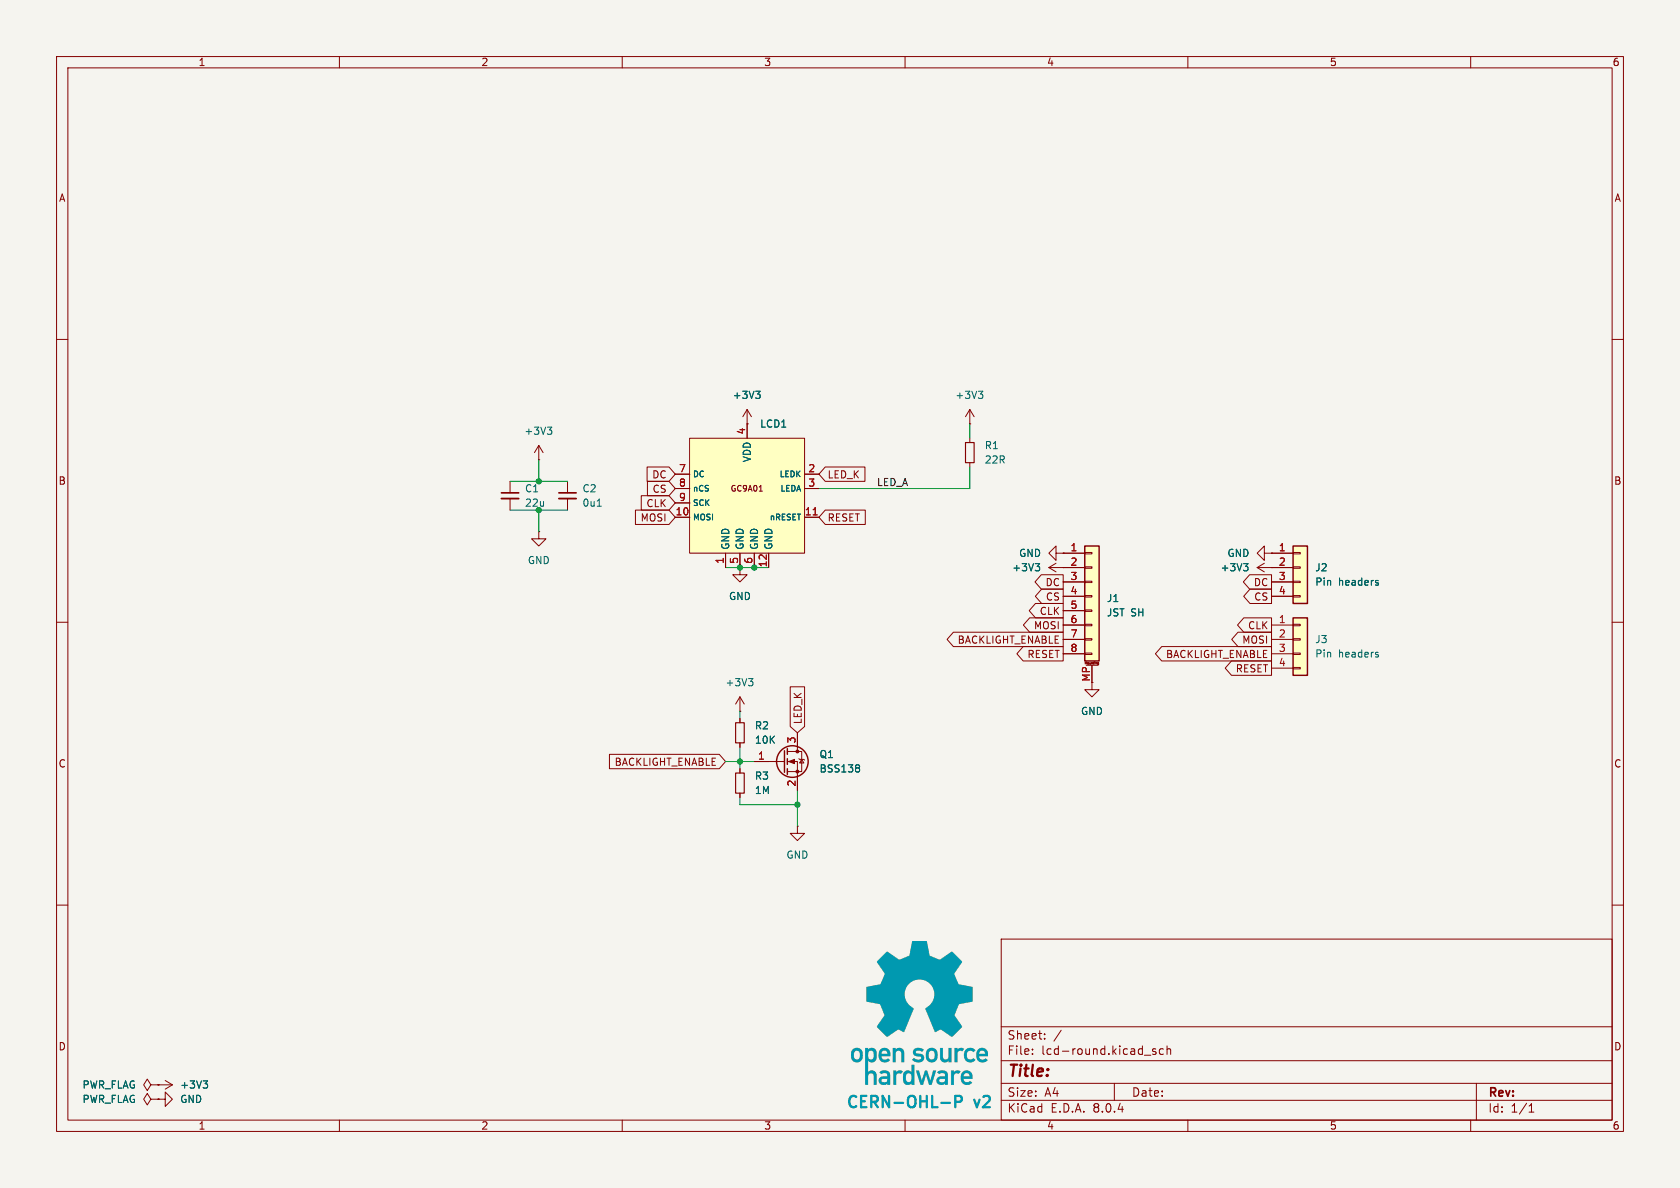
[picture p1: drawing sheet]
(kicad_sch
 (version 20231120)
 (generator "eeschema")
 (generator_version "8.0")
 (paper "A4")
 (lib_symbols
  (symbol "Connector_Generic:Conn_01x04"
   (pin_names
    (offset 1.016) hide) (exclude_from_sim no) (in_bom yes) (on_board yes)
   (property "Reference" "J" (at 0 5.08 0) (effects (font (size 1.27 1.27))))
   (property "Value" "Conn_01x04" (at 0 -7.62 0) (effects (font (size 1.27 1.27))))
   (property "Footprint" "" (at 0 0 0) (effects (font (size 1.27 1.27)) (hide yes)))
   (property "Datasheet" "~" (at 0 0 0) (effects (font (size 1.27 1.27)) (hide yes)))
   (property "Description" "Generic connector, single row, 01x04, script generated (kicad-library-utils/schlib/autogen/connector/)" (at 0 0 0) (effects (font (size 1.27 1.27)) (hide yes)))
   (symbol "Conn_01x04_1_1"
    (rectangle (start -1.27 -4.953) (end 0 -5.207) (stroke (width 0.1524) (type default)) (fill (type none)))
    (rectangle (start -1.27 -2.413) (end 0 -2.667) (stroke (width 0.1524) (type default)) (fill (type none)))
    (rectangle (start -1.27 0.127) (end 0 -0.127) (stroke (width 0.1524) (type default)) (fill (type none)))
    (rectangle (start -1.27 2.667) (end 0 2.413) (stroke (width 0.1524) (type default)) (fill (type none)))
    (rectangle (start -1.27 3.81) (end 1.27 -6.35) (stroke (width 0.254) (type default)) (fill (type background)))
    (pin passive line (at -5.08 2.54 0) (length 3.81) (name "Pin_1" (effects (font (size 1.27 1.27)))) (number "1" (effects (font (size 1.27 1.27)))))
    (pin passive line (at -5.08 0 0) (length 3.81) (name "Pin_2" (effects (font (size 1.27 1.27)))) (number "2" (effects (font (size 1.27 1.27)))))
    (pin passive line (at -5.08 -2.54 0) (length 3.81) (name "Pin_3" (effects (font (size 1.27 1.27)))) (number "3" (effects (font (size 1.27 1.27)))))
    (pin passive line (at -5.08 -5.08 0) (length 3.81) (name "Pin_4" (effects (font (size 1.27 1.27)))) (number "4" (effects (font (size 1.27 1.27)))))))
  (symbol "Connector_Generic_MountingPin:Conn_01x08_MountingPin"
   (pin_names
    (offset 1.016) hide) (exclude_from_sim no) (in_bom yes) (on_board yes)
   (property "Reference" "J" (at 0 10.16 0) (effects (font (size 1.27 1.27))))
   (property "Value" "Conn_01x08_MountingPin" (at 1.27 -12.7 0) (effects (font (size 1.27 1.27)) (justify left)))
   (property "Footprint" "" (at 0 0 0) (effects (font (size 1.27 1.27)) (hide yes)))
   (property "Datasheet" "~" (at 0 0 0) (effects (font (size 1.27 1.27)) (hide yes)))
   (property "Description" "Generic connectable mounting pin connector, single row, 01x08, script generated (kicad-library-utils/schlib/autogen/connector/)" (at 0 0 0) (effects (font (size 1.27 1.27)) (hide yes)))
   (symbol "Conn_01x08_MountingPin_1_1"
    (rectangle (start -1.27 -10.033) (end 0 -10.287) (stroke (width 0.1524) (type default)) (fill (type none)))
    (rectangle (start -1.27 -7.493) (end 0 -7.747) (stroke (width 0.1524) (type default)) (fill (type none)))
    (rectangle (start -1.27 -4.953) (end 0 -5.207) (stroke (width 0.1524) (type default)) (fill (type none)))
    (rectangle (start -1.27 -2.413) (end 0 -2.667) (stroke (width 0.1524) (type default)) (fill (type none)))
    (rectangle (start -1.27 0.127) (end 0 -0.127) (stroke (width 0.1524) (type default)) (fill (type none)))
    (rectangle (start -1.27 2.667) (end 0 2.413) (stroke (width 0.1524) (type default)) (fill (type none)))
    (rectangle (start -1.27 5.207) (end 0 4.953) (stroke (width 0.1524) (type default)) (fill (type none)))
    (rectangle (start -1.27 7.747) (end 0 7.493) (stroke (width 0.1524) (type default)) (fill (type none)))
    (rectangle (start -1.27 8.89) (end 1.27 -11.43) (stroke (width 0.254) (type default)) (fill (type background)))
    (polyline (pts (xy -1.016 -12.192) (xy 1.016 -12.192)) (stroke (width 0.1524) (type default)) (fill (type none)))
    (text "Mounting" (at 0 -11.811 0) (effects (font (size 0.381 0.381))))
    (pin passive line (at -5.08 7.62 0) (length 3.81) (name "Pin_1" (effects (font (size 1.27 1.27)))) (number "1" (effects (font (size 1.27 1.27)))))
    (pin passive line (at -5.08 5.08 0) (length 3.81) (name "Pin_2" (effects (font (size 1.27 1.27)))) (number "2" (effects (font (size 1.27 1.27)))))
    (pin passive line (at -5.08 2.54 0) (length 3.81) (name "Pin_3" (effects (font (size 1.27 1.27)))) (number "3" (effects (font (size 1.27 1.27)))))
    (pin passive line (at -5.08 0 0) (length 3.81) (name "Pin_4" (effects (font (size 1.27 1.27)))) (number "4" (effects (font (size 1.27 1.27)))))
    (pin passive line (at -5.08 -2.54 0) (length 3.81) (name "Pin_5" (effects (font (size 1.27 1.27)))) (number "5" (effects (font (size 1.27 1.27)))))
    (pin passive line (at -5.08 -5.08 0) (length 3.81) (name "Pin_6" (effects (font (size 1.27 1.27)))) (number "6" (effects (font (size 1.27 1.27)))))
    (pin passive line (at -5.08 -7.62 0) (length 3.81) (name "Pin_7" (effects (font (size 1.27 1.27)))) (number "7" (effects (font (size 1.27 1.27)))))
    (pin passive line (at -5.08 -10.16 0) (length 3.81) (name "Pin_8" (effects (font (size 1.27 1.27)))) (number "8" (effects (font (size 1.27 1.27)))))
    (pin passive line (at 0 -15.24 90) (length 3.048) (name "MountPin" (effects (font (size 1.27 1.27)))) (number "MP" (effects (font (size 1.27 1.27)))))))
  (symbol "Device:C_Small"
   (pin_numbers hide)
   (pin_names
    (offset 0.254) hide) (exclude_from_sim no) (in_bom yes) (on_board yes)
   (property "Reference" "C" (at 0.254 1.778 0) (effects (font (size 1.27 1.27)) (justify left)))
   (property "Value" "C_Small" (at 0.254 -2.032 0) (effects (font (size 1.27 1.27)) (justify left)))
   (property "Footprint" "" (at 0 0 0) (effects (font (size 1.27 1.27)) (hide yes)))
   (property "Datasheet" "~" (at 0 0 0) (effects (font (size 1.27 1.27)) (hide yes)))
   (property "Description" "Unpolarized capacitor, small symbol" (at 0 0 0) (effects (font (size 1.27 1.27)) (hide yes)))
   (symbol "C_Small_0_1"
    (polyline (pts (xy -1.524 -0.508) (xy 1.524 -0.508)) (stroke (width 0.3302) (type default)) (fill (type none)))
    (polyline (pts (xy -1.524 0.508) (xy 1.524 0.508)) (stroke (width 0.3048) (type default)) (fill (type none))))
   (symbol "C_Small_1_1"
    (pin passive line (at 0 2.54 270) (length 2.032) (name "~" (effects (font (size 1.27 1.27)))) (number "1" (effects (font (size 1.27 1.27)))))
    (pin passive line (at 0 -2.54 90) (length 2.032) (name "~" (effects (font (size 1.27 1.27)))) (number "2" (effects (font (size 1.27 1.27)))))))
  (symbol "Device:R_Small"
   (pin_numbers hide)
   (pin_names
    (offset 0.254) hide) (exclude_from_sim no) (in_bom yes) (on_board yes)
   (property "Reference" "R" (at 0.762 0.508 0) (effects (font (size 1.27 1.27)) (justify left)))
   (property "Value" "R_Small" (at 0.762 -1.016 0) (effects (font (size 1.27 1.27)) (justify left)))
   (property "Footprint" "" (at 0 0 0) (effects (font (size 1.27 1.27)) (hide yes)))
   (property "Datasheet" "~" (at 0 0 0) (effects (font (size 1.27 1.27)) (hide yes)))
   (property "Description" "Resistor, small symbol" (at 0 0 0) (effects (font (size 1.27 1.27)) (hide yes)))
   (symbol "R_Small_0_1"
    (rectangle (start -0.762 1.778) (end 0.762 -1.778) (stroke (width 0.2032) (type default)) (fill (type none))))
   (symbol "R_Small_1_1"
    (pin passive line (at 0 2.54 270) (length 0.762) (name "~" (effects (font (size 1.27 1.27)))) (number "1" (effects (font (size 1.27 1.27)))))
    (pin passive line (at 0 -2.54 90) (length 0.762) (name "~" (effects (font (size 1.27 1.27)))) (number "2" (effects (font (size 1.27 1.27)))))))
  (symbol "Transistor_FET:BSS138"
   (pin_names hide) (exclude_from_sim no) (in_bom yes) (on_board yes)
   (property "Reference" "Q" (at 5.08 1.905 0) (effects (font (size 1.27 1.27)) (justify left)))
   (property "Value" "BSS138" (at 5.08 0 0) (effects (font (size 1.27 1.27)) (justify left)))
   (property "Footprint" "Package_TO_SOT_SMD:SOT-23" (at 5.08 -1.905 0) (effects (font (size 1.27 1.27)
    (italic yes)) (justify left) (hide yes)))
   (property "Datasheet" "https://www.onsemi.com/pub/Collateral/BSS138-D.PDF" (at 5.08 -3.81 0) (effects (font (size 1.27 1.27)) (justify left) (hide yes)))
   (property "Description" "50V Vds, 0.22A Id, N-Channel MOSFET, SOT-23" (at 0 0 0) (effects (font (size 1.27 1.27)) (hide yes)))
   (symbol "BSS138_0_1"
    (polyline (pts (xy 0.254 0) (xy -2.54 0)) (stroke (width 0) (type default)) (fill (type none)))
    (polyline (pts (xy 0.254 1.905) (xy 0.254 -1.905)) (stroke (width 0.254) (type default)) (fill (type none)))
    (polyline (pts (xy 0.762 -1.27) (xy 0.762 -2.286)) (stroke (width 0.254) (type default)) (fill (type none)))
    (polyline (pts (xy 0.762 0.508) (xy 0.762 -0.508)) (stroke (width 0.254) (type default)) (fill (type none)))
    (polyline (pts (xy 0.762 2.286) (xy 0.762 1.27)) (stroke (width 0.254) (type default)) (fill (type none)))
    (polyline (pts (xy 2.54 2.54) (xy 2.54 1.778)) (stroke (width 0) (type default)) (fill (type none)))
    (polyline (pts (xy 2.54 -2.54) (xy 2.54 0) (xy 0.762 0)) (stroke (width 0) (type default)) (fill (type none)))
    (polyline (pts (xy 0.762 -1.778) (xy 3.302 -1.778) (xy 3.302 1.778) (xy 0.762 1.778)) (stroke (width 0) (type default)) (fill (type none)))
    (polyline (pts (xy 1.016 0) (xy 2.032 0.381) (xy 2.032 -0.381) (xy 1.016 0)) (stroke (width 0) (type default)) (fill (type outline)))
    (polyline (pts (xy 2.794 0.508) (xy 2.921 0.381) (xy 3.683 0.381) (xy 3.81 0.254)) (stroke (width 0) (type default)) (fill (type none)))
    (polyline (pts (xy 3.302 0.381) (xy 2.921 -0.254) (xy 3.683 -0.254) (xy 3.302 0.381)) (stroke (width 0) (type default)) (fill (type none)))
    (circle (center 1.651 0) (radius 2.794) (stroke (width 0.254) (type default)) (fill (type none)))
    (circle (center 2.54 -1.778) (radius 0.254) (stroke (width 0) (type default)) (fill (type outline)))
    (circle (center 2.54 1.778) (radius 0.254) (stroke (width 0) (type default)) (fill (type outline))))
   (symbol "BSS138_1_1"
    (pin input line (at -5.08 0 0) (length 2.54) (name "G" (effects (font (size 1.27 1.27)))) (number "1" (effects (font (size 1.27 1.27)))))
    (pin passive line (at 2.54 -5.08 90) (length 2.54) (name "S" (effects (font (size 1.27 1.27)))) (number "2" (effects (font (size 1.27 1.27)))))
    (pin passive line (at 2.54 5.08 270) (length 2.54) (name "D" (effects (font (size 1.27 1.27)))) (number "3" (effects (font (size 1.27 1.27)))))))
  (symbol "aliexpress:LCD-round-1.28in-GC9A01" (exclude_from_sim no) (in_bom yes) (on_board yes)
   (property "Reference" "LCD" (at 0 3.81 0) (effects (font (size 1.27 1.27))))
   (property "Value" "GC9A01" (at 0 -1.27 0) (effects (font (size 1.27 1.27)) (hide yes)))
   (property "Footprint" "aliexpress:GC9A01-screen-connector-pads" (at 0.508 -6.096 0) (effects (font (size 1.27 1.27)) (hide yes)))
   (property "Datasheet" "" (at -7.62 -2.54 0) (effects (font (size 1.27 1.27)) (hide yes)))
   (property "Description" "" (at -7.62 -2.54 0) (effects (font (size 1.27 1.27)) (hide yes)))
   (symbol "LCD-round-1.28in-GC9A01_1_1"
    (rectangle (start -10.16 10.16) (end 10.16 -10.16) (stroke (width 0) (type default)) (fill (type background)))
    (text "GC9A01" (at 0 1.27 0) (effects (font (size 1.016 1.016))))
    (pin power_in line (at -3.81 -12.7 90) (length 2.54) (name "GND" (effects (font (size 1.27 1.27)))) (number "1" (effects (font (size 1.27 1.27)))))
    (pin bidirectional line (at -12.7 -3.81 0) (length 2.54) (name "MOSI" (effects (font (size 1.016 1.016)))) (number "10" (effects (font (size 1.27 1.27)))))
    (pin input line (at 12.7 -3.81 180) (length 2.54) (name "nRESET" (effects (font (size 1.016 1.016)))) (number "11" (effects (font (size 1.27 1.27)))))
    (pin passive line (at 3.81 -12.7 90) (length 2.54) (name "GND" (effects (font (size 1.27 1.27)))) (number "12" (effects (font (size 1.27 1.27)))))
    (pin input line (at 12.7 3.81 180) (length 2.54) (name "LEDK" (effects (font (size 1.016 1.016)))) (number "2" (effects (font (size 1.27 1.27)))))
    (pin input line (at 12.7 1.27 180) (length 2.54) (name "LEDA" (effects (font (size 1.016 1.016)))) (number "3" (effects (font (size 1.27 1.27)))))
    (pin power_in line (at 0 12.7 270) (length 2.54) (name "VDD" (effects (font (size 1.27 1.27)))) (number "4" (effects (font (size 1.27 1.27)))))
    (pin passive line (at -1.27 -12.7 90) (length 2.54) (name "GND" (effects (font (size 1.27 1.27)))) (number "5" (effects (font (size 1.27 1.27)))))
    (pin passive line (at 1.27 -12.7 90) (length 2.54) (name "GND" (effects (font (size 1.27 1.27)))) (number "6" (effects (font (size 1.27 1.27)))))
    (pin input line (at -12.7 3.81 0) (length 2.54) (name "DC" (effects (font (size 1.016 1.016)))) (number "7" (effects (font (size 1.27 1.27)))))
    (pin input line (at -12.7 1.27 0) (length 2.54) (name "nCS" (effects (font (size 1.016 1.016)))) (number "8" (effects (font (size 1.27 1.27)))))
    (pin input line (at -12.7 -1.27 0) (length 2.54) (name "SCK" (effects (font (size 1.016 1.016)))) (number "9" (effects (font (size 1.27 1.27)))))))
  (symbol "power:GND"
   (power)
   (pin_numbers hide)
   (pin_names
    (offset 0) hide) (exclude_from_sim no) (in_bom yes) (on_board yes)
   (property "Reference" "#PWR" (at 0 -6.35 0) (effects (font (size 1.27 1.27)) (hide yes)))
   (property "Value" "GND" (at 0 -3.81 0) (effects (font (size 1.27 1.27))))
   (property "Footprint" "" (at 0 0 0) (effects (font (size 1.27 1.27)) (hide yes)))
   (property "Datasheet" "" (at 0 0 0) (effects (font (size 1.27 1.27)) (hide yes)))
   (property "Description" "Power symbol creates a global label with name \"GND\" , ground" (at 0 0 0) (effects (font (size 1.27 1.27)) (hide yes)))
   (symbol "GND_0_1"
    (polyline (pts (xy 0 0) (xy 0 -1.27) (xy 1.27 -1.27) (xy 0 -2.54) (xy -1.27 -1.27) (xy 0 -1.27)) (stroke (width 0) (type default)) (fill (type none))))
   (symbol "GND_1_1"
    (pin power_in line (at 0 0 270) (length 0) (name "~" (effects (font (size 1.27 1.27)))) (number "1" (effects (font (size 1.27 1.27)))))))
  (symbol "power:PWR_FLAG"
   (power)
   (pin_numbers hide)
   (pin_names
    (offset 0) hide) (exclude_from_sim no) (in_bom yes) (on_board yes)
   (property "Reference" "#FLG" (at 0 1.905 0) (effects (font (size 1.27 1.27)) (hide yes)))
   (property "Value" "PWR_FLAG" (at 0 3.81 0) (effects (font (size 1.27 1.27))))
   (property "Footprint" "" (at 0 0 0) (effects (font (size 1.27 1.27)) (hide yes)))
   (property "Datasheet" "~" (at 0 0 0) (effects (font (size 1.27 1.27)) (hide yes)))
   (property "Description" "Special symbol for telling ERC where power comes from" (at 0 0 0) (effects (font (size 1.27 1.27)) (hide yes)))
   (symbol "PWR_FLAG_0_0"
    (pin power_out line (at 0 0 90) (length 0) (name "~" (effects (font (size 1.27 1.27)))) (number "1" (effects (font (size 1.27 1.27))))))
   (symbol "PWR_FLAG_0_1"
    (polyline (pts (xy 0 0) (xy 0 1.27) (xy -1.016 1.905) (xy 0 2.54) (xy 1.016 1.905) (xy 0 1.27)) (stroke (width 0) (type default)) (fill (type none)))))
  (symbol "power:VCC"
   (power)
   (pin_numbers hide)
   (pin_names
    (offset 0) hide) (exclude_from_sim no) (in_bom yes) (on_board yes)
   (property "Reference" "#PWR" (at 0 -3.81 0) (effects (font (size 1.27 1.27)) (hide yes)))
   (property "Value" "VCC" (at 0 3.556 0) (effects (font (size 1.27 1.27))))
   (property "Footprint" "" (at 0 0 0) (effects (font (size 1.27 1.27)) (hide yes)))
   (property "Datasheet" "" (at 0 0 0) (effects (font (size 1.27 1.27)) (hide yes)))
   (property "Description" "Power symbol creates a global label with name \"VCC\"" (at 0 0 0) (effects (font (size 1.27 1.27)) (hide yes)))
   (symbol "VCC_0_1"
    (polyline (pts (xy -0.762 1.27) (xy 0 2.54)) (stroke (width 0) (type default)) (fill (type none)))
    (polyline (pts (xy 0 0) (xy 0 2.54)) (stroke (width 0) (type default)) (fill (type none)))
    (polyline (pts (xy 0 2.54) (xy 0.762 1.27)) (stroke (width 0) (type default)) (fill (type none))))
   (symbol "VCC_1_1"
    (pin power_in line (at 0 0 90) (length 0) (name "~" (effects (font (size 1.27 1.27)))) (number "1" (effects (font (size 1.27 1.27))))))))
 (junction
  (at 133.35 100.33)
  (diameter 0)
  (color 0 0 0 0))
 (junction
  (at 130.81 134.62)
  (diameter 0)
  (color 0 0 0 0))
 (junction
  (at 130.81 100.33)
  (diameter 0)
  (color 0 0 0 0))
 (junction
  (at 95.25 85.09)
  (diameter 0)
  (color 0 0 0 0))
 (junction
  (at 140.97 142.24)
  (diameter 0)
  (color 0 0 0 0))
 (junction
  (at 95.25 90.17)
  (diameter 0)
  (color 0 0 0 0))
 (wire
  (pts (xy 130.81 100.33) (xy 133.35 100.33))
  (stroke (width 0) (type default)))
 (wire
  (pts (xy 95.25 90.17) (xy 100.33 90.17))
  (stroke (width 0) (type default)))
 (wire
  (pts (xy 140.97 146.05) (xy 140.97 142.24))
  (stroke (width 0) (type default)))
 (wire
  (pts (xy 90.17 85.09) (xy 95.25 85.09))
  (stroke (width 0) (type default)))
 (wire
  (pts (xy 128.27 100.33) (xy 130.81 100.33))
  (stroke (width 0) (type default)))
 (wire
  (pts (xy 171.45 86.36) (xy 171.45 82.55))
  (stroke (width 0) (type default)))
 (wire
  (pts (xy 90.17 90.17) (xy 95.25 90.17))
  (stroke (width 0) (type default)))
 (wire
  (pts (xy 130.81 134.62) (xy 130.81 135.89))
  (stroke (width 0) (type default)))
 (wire
  (pts (xy 128.27 134.62) (xy 130.81 134.62))
  (stroke (width 0) (type default)))
 (wire
  (pts (xy 171.45 74.93) (xy 171.45 77.47))
  (stroke (width 0) (type default)))
 (wire
  (pts (xy 130.81 140.97) (xy 130.81 142.24))
  (stroke (width 0) (type default)))
 (wire
  (pts (xy 130.81 142.24) (xy 140.97 142.24))
  (stroke (width 0) (type default)))
 (wire
  (pts (xy 144.78 86.36) (xy 171.45 86.36))
  (stroke (width 0) (type default)))
 (wire
  (pts (xy 95.25 85.09) (xy 100.33 85.09))
  (stroke (width 0) (type default)))
 (wire
  (pts (xy 130.81 134.62) (xy 133.35 134.62))
  (stroke (width 0) (type default)))
 (wire
  (pts (xy 130.81 132.08) (xy 130.81 134.62))
  (stroke (width 0) (type default)))
 (wire
  (pts (xy 140.97 142.24) (xy 140.97 139.7))
  (stroke (width 0) (type default)))
 (wire
  (pts (xy 95.25 90.17) (xy 95.25 93.98))
  (stroke (width 0) (type default)))
 (wire
  (pts (xy 95.25 81.28) (xy 95.25 85.09))
  (stroke (width 0) (type default)))
 (wire
  (pts (xy 133.35 100.33) (xy 135.89 100.33))
  (stroke (width 0) (type default)))
 (wire
  (pts (xy 130.81 125.73) (xy 130.81 127))
  (stroke (width 0) (type default)))
 (image
  (at 162.56 179.07)
  (scale 0.37481)
  (data))
 (text "CERN-OHL-P v2"
  (exclude_from_sim no)
  (at 162.56 195.072 0)
  (effects (font (size 2 2) (thickness 0.4)
    (bold yes) (color 0 153 176 1))))
 (label "LED_A"
  (at 154.94 86.36 0)
  (fields_autoplaced yes)
  (effects (font (size 1.27 1.27)) (justify left bottom)))
 (global_label "CLK"
  (shape output)
  (at 187.96 107.95 180)
  (fields_autoplaced yes)
  (effects (font (size 1.27 1.27)) (justify right))
  (property "Intersheetrefs" "${INTERSHEET_REFS}" (at 182.4348 107.95 0) (effects (font (size 1.27 1.27)) (justify right) (hide yes))))
 (global_label "MOSI"
  (shape output)
  (at 224.79 113.03 180)
  (fields_autoplaced yes)
  (effects (font (size 1.27 1.27)) (justify right))
  (property "Intersheetrefs" "${INTERSHEET_REFS}" (at 219.2648 113.03 0) (effects (font (size 1.27 1.27)) (justify right) (hide yes))))
 (global_label "RESET"
  (shape input)
  (at 144.78 91.44 0)
  (fields_autoplaced yes)
  (effects (font (size 1.27 1.27)) (justify left))
  (property "Intersheetrefs" "${INTERSHEET_REFS}" (at 152.3614 91.44 0) (effects (font (size 1.27 1.27)) (justify left) (hide yes))))
 (global_label "CS"
  (shape input)
  (at 119.38 86.36 180)
  (fields_autoplaced yes)
  (effects (font (size 1.27 1.27)) (justify right))
  (property "Intersheetrefs" "${INTERSHEET_REFS}" (at 113.8548 86.36 0) (effects (font (size 1.27 1.27)) (justify right) (hide yes))))
 (global_label "BACKLIGHT_ENABLE"
  (shape input)
  (at 128.27 134.62 180)
  (fields_autoplaced yes)
  (effects (font (size 1.27 1.27)) (justify right))
  (property "Intersheetrefs" "${INTERSHEET_REFS}" (at 122.7448 134.62 0) (effects (font (size 1.27 1.27)) (justify right) (hide yes))))
 (global_label "LED_K"
  (shape input)
  (at 144.78 83.82 0)
  (fields_autoplaced yes)
  (effects (font (size 1.27 1.27)) (justify left))
  (property "Intersheetrefs" "${INTERSHEET_REFS}" (at 152.3614 83.82 0) (effects (font (size 1.27 1.27)) (justify left) (hide yes))))
 (global_label "CLK"
  (shape input)
  (at 119.38 88.9 180)
  (fields_autoplaced yes)
  (effects (font (size 1.27 1.27)) (justify right))
  (property "Intersheetrefs" "${INTERSHEET_REFS}" (at 113.8548 88.9 0) (effects (font (size 1.27 1.27)) (justify right) (hide yes))))
 (global_label "DC"
  (shape output)
  (at 187.96 102.87 180)
  (fields_autoplaced yes)
  (effects (font (size 1.27 1.27)) (justify right))
  (property "Intersheetrefs" "${INTERSHEET_REFS}" (at 182.4348 102.87 0) (effects (font (size 1.27 1.27)) (justify right) (hide yes))))
 (global_label "CLK"
  (shape output)
  (at 224.79 110.49 180)
  (fields_autoplaced yes)
  (effects (font (size 1.27 1.27)) (justify right))
  (property "Intersheetrefs" "${INTERSHEET_REFS}" (at 219.2648 110.49 0) (effects (font (size 1.27 1.27)) (justify right) (hide yes))))
 (global_label "LED_K"
  (shape input)
  (at 140.97 129.54 90)
  (fields_autoplaced yes)
  (effects (font (size 1.27 1.27)) (justify left))
  (property "Intersheetrefs" "${INTERSHEET_REFS}" (at 140.97 120.8097 90) (effects (font (size 1.27 1.27)) (justify left) (hide yes))))
 (global_label "MOSI"
  (shape output)
  (at 187.96 110.49 180)
  (fields_autoplaced yes)
  (effects (font (size 1.27 1.27)) (justify right))
  (property "Intersheetrefs" "${INTERSHEET_REFS}" (at 182.4348 110.49 0) (effects (font (size 1.27 1.27)) (justify right) (hide yes))))
 (global_label "DC"
  (shape output)
  (at 224.79 102.87 180)
  (fields_autoplaced yes)
  (effects (font (size 1.27 1.27)) (justify right))
  (property "Intersheetrefs" "${INTERSHEET_REFS}" (at 219.2648 102.87 0) (effects (font (size 1.27 1.27)) (justify right) (hide yes))))
 (global_label "MOSI"
  (shape input)
  (at 119.38 91.44 180)
  (fields_autoplaced yes)
  (effects (font (size 1.27 1.27)) (justify right))
  (property "Intersheetrefs" "${INTERSHEET_REFS}" (at 113.8548 91.44 0) (effects (font (size 1.27 1.27)) (justify right) (hide yes))))
 (global_label "CS"
  (shape output)
  (at 224.79 105.41 180)
  (fields_autoplaced yes)
  (effects (font (size 1.27 1.27)) (justify right))
  (property "Intersheetrefs" "${INTERSHEET_REFS}" (at 219.2648 105.41 0) (effects (font (size 1.27 1.27)) (justify right) (hide yes))))
 (global_label "BACKLIGHT_ENABLE"
  (shape output)
  (at 224.79 115.57 180)
  (fields_autoplaced yes)
  (effects (font (size 1.27 1.27)) (justify right))
  (property "Intersheetrefs" "${INTERSHEET_REFS}" (at 219.2648 115.57 0) (effects (font (size 1.27 1.27)) (justify right) (hide yes))))
 (global_label "RESET"
  (shape output)
  (at 187.96 115.57 180)
  (fields_autoplaced yes)
  (effects (font (size 1.27 1.27)) (justify right))
  (property "Intersheetrefs" "${INTERSHEET_REFS}" (at 182.4348 115.57 0) (effects (font (size 1.27 1.27)) (justify right) (hide yes))))
 (global_label "BACKLIGHT_ENABLE"
  (shape output)
  (at 187.96 113.03 180)
  (fields_autoplaced yes)
  (effects (font (size 1.27 1.27)) (justify right))
  (property "Intersheetrefs" "${INTERSHEET_REFS}" (at 182.4348 113.03 0) (effects (font (size 1.27 1.27)) (justify right) (hide yes))))
 (global_label "CS"
  (shape output)
  (at 187.96 105.41 180)
  (fields_autoplaced yes)
  (effects (font (size 1.27 1.27)) (justify right))
  (property "Intersheetrefs" "${INTERSHEET_REFS}" (at 182.4348 105.41 0) (effects (font (size 1.27 1.27)) (justify right) (hide yes))))
 (global_label "DC"
  (shape input)
  (at 119.38 83.82 180)
  (fields_autoplaced yes)
  (effects (font (size 1.27 1.27)) (justify right))
  (property "Intersheetrefs" "${INTERSHEET_REFS}" (at 113.8548 83.82 0) (effects (font (size 1.27 1.27)) (justify right) (hide yes))))
 (global_label "RESET"
  (shape output)
  (at 224.79 118.11 180)
  (fields_autoplaced yes)
  (effects (font (size 1.27 1.27)) (justify right))
  (property "Intersheetrefs" "${INTERSHEET_REFS}" (at 219.2648 118.11 0) (effects (font (size 1.27 1.27)) (justify right) (hide yes))))
 (symbol
  (lib_id "power:GND")
  (at 193.04 120.65 0)
  (unit 1)
  (exclude_from_sim no)
  (in_bom yes)
  (on_board yes)
  (dnp no)
  (fields_autoplaced yes)
  (property "Reference" "#PWR05" (at 193.04 127 0) (effects (font (size 1.27 1.27)) (hide yes)))
  (property "Value" "GND" (at 193.04 125.73 0) (effects (font (size 1.27 1.27))))
  (property "Footprint" "" (at 193.04 120.65 0) (effects (font (size 1.27 1.27)) (hide yes)))
  (property "Datasheet" "" (at 193.04 120.65 0) (effects (font (size 1.27 1.27)) (hide yes)))
  (property "Description" "Power symbol creates a global label with name \"GND\" , ground" (at 193.04 120.65 0) (effects (font (size 1.27 1.27)) (hide yes)))
  (pin "1"))
 (symbol
  (lib_id "Device:R_Small")
  (at 130.81 138.43 0)
  (unit 1)
  (exclude_from_sim no)
  (in_bom yes)
  (on_board yes)
  (dnp no)
  (fields_autoplaced yes)
  (property "Reference" "R3" (at 133.35 137.1599 0) (effects (font (size 1.27 1.27)) (justify left)))
  (property "Value" "1M" (at 133.35 139.6999 0) (effects (font (size 1.27 1.27)) (justify left)))
  (property "Footprint" "custom:R_0603_1608Metric_Pad0.98x0.95mm_HandSolder_simple" (at 130.81 138.43 0) (effects (font (size 1.27 1.27)) (hide yes)))
  (property "Datasheet" "~" (at 130.81 138.43 0) (effects (font (size 1.27 1.27)) (hide yes)))
  (property "Description" "Resistor, small symbol" (at 130.81 138.43 0) (effects (font (size 1.27 1.27)) (hide yes)))
  (pin "1")
  (pin "2"))
 (symbol
  (lib_id "power:GND")
  (at 95.25 93.98 0)
  (unit 1)
  (exclude_from_sim no)
  (in_bom yes)
  (on_board yes)
  (dnp no)
  (fields_autoplaced yes)
  (property "Reference" "#PWR09" (at 95.25 100.33 0) (effects (font (size 1.27 1.27)) (hide yes)))
  (property "Value" "GND" (at 95.25 99.06 0) (effects (font (size 1.27 1.27))))
  (property "Footprint" "" (at 95.25 93.98 0) (effects (font (size 1.27 1.27)) (hide yes)))
  (property "Datasheet" "" (at 95.25 93.98 0) (effects (font (size 1.27 1.27)) (hide yes)))
  (property "Description" "Power symbol creates a global label with name \"GND\" , ground" (at 95.25 93.98 0) (effects (font (size 1.27 1.27)) (hide yes)))
  (pin "1"))
 (symbol
  (lib_id "Device:C_Small")
  (at 100.33 87.63 0)
  (unit 1)
  (exclude_from_sim no)
  (in_bom yes)
  (on_board yes)
  (dnp no)
  (fields_autoplaced yes)
  (property "Reference" "C2" (at 102.87 86.3662 0) (effects (font (size 1.27 1.27)) (justify left)))
  (property "Value" "0u1" (at 102.87 88.9062 0) (effects (font (size 1.27 1.27)) (justify left)))
  (property "Footprint" "custom:C_0603_1608Metric_Pad1.08x0.95mm_HandSolder" (at 100.33 87.63 0) (effects (font (size 1.27 1.27)) (hide yes)))
  (property "Datasheet" "~" (at 100.33 87.63 0) (effects (font (size 1.27 1.27)) (hide yes)))
  (property "Description" "Unpolarized capacitor, small symbol" (at 100.33 87.63 0) (effects (font (size 1.27 1.27)) (hide yes)))
  (pin "2")
  (pin "1"))
 (symbol
  (lib_id "power:VCC")
  (at 130.81 125.73 0)
  (unit 1)
  (exclude_from_sim no)
  (in_bom yes)
  (on_board yes)
  (dnp no)
  (fields_autoplaced yes)
  (property "Reference" "#PWR012" (at 130.81 129.54 0) (effects (font (size 1.27 1.27)) (hide yes)))
  (property "Value" "+3V3" (at 130.81 120.65 0) (effects (font (size 1.27 1.27))))
  (property "Footprint" "" (at 130.81 125.73 0) (effects (font (size 1.27 1.27)) (hide yes)))
  (property "Datasheet" "" (at 130.81 125.73 0) (effects (font (size 1.27 1.27)) (hide yes)))
  (property "Description" "Power symbol creates a global label with name \"VCC\"" (at 130.81 125.73 0) (effects (font (size 1.27 1.27)) (hide yes)))
  (pin "1"))
 (symbol
  (lib_id "aliexpress:LCD-round-1.28in-GC9A01")
  (at 132.08 87.63 0)
  (unit 1)
  (exclude_from_sim no)
  (in_bom yes)
  (on_board yes)
  (dnp no)
  (fields_autoplaced yes)
  (property "Reference" "LCD1" (at 134.2741 74.93 0) (effects (font (size 1.27 1.27)) (justify left)))
  (property "Value" "GC9A01" (at 132.08 88.9 0) (effects (font (size 1.27 1.27)) (hide yes)))
  (property "Footprint" "aliexpress:GC9A01-screen-connector-pads" (at 132.588 93.726 0) (effects (font (size 1.27 1.27)) (hide yes)))
  (property "Datasheet" "" (at 124.46 90.17 0) (effects (font (size 1.27 1.27)) (hide yes)))
  (property "Description" "" (at 124.46 90.17 0) (effects (font (size 1.27 1.27)) (hide yes)))
  (pin "5")
  (pin "6")
  (pin "10")
  (pin "7")
  (pin "1")
  (pin "11")
  (pin "9")
  (pin "8")
  (pin "2")
  (pin "12")
  (pin "3")
  (pin "4"))
 (symbol
  (lib_id "Device:R_Small")
  (at 171.45 80.01 0)
  (unit 1)
  (exclude_from_sim no)
  (in_bom yes)
  (on_board yes)
  (dnp no)
  (fields_autoplaced yes)
  (property "Reference" "R1" (at 173.99 78.7399 0) (effects (font (size 1.27 1.27)) (justify left)))
  (property "Value" "22R" (at 173.99 81.2799 0) (effects (font (size 1.27 1.27)) (justify left)))
  (property "Footprint" "custom:R_0603_1608Metric_Pad0.98x0.95mm_HandSolder_simple" (at 171.45 80.01 0) (effects (font (size 1.27 1.27)) (hide yes)))
  (property "Datasheet" "~" (at 171.45 80.01 0) (effects (font (size 1.27 1.27)) (hide yes)))
  (property "Description" "Resistor, small symbol" (at 171.45 80.01 0) (effects (font (size 1.27 1.27)) (hide yes)))
  (pin "1")
  (pin "2"))
 (symbol
  (lib_id "Connector_Generic:Conn_01x04")
  (at 229.87 113.03 0)
  (unit 1)
  (exclude_from_sim no)
  (in_bom yes)
  (on_board yes)
  (dnp no)
  (fields_autoplaced yes)
  (property "Reference" "J3" (at 232.41 113.0299 0) (effects (font (size 1.27 1.27)) (justify left)))
  (property "Value" "Pin headers" (at 232.41 115.5699 0) (effects (font (size 1.27 1.27)) (justify left)))
  (property "Footprint" "Connector_PinHeader_2.54mm:PinHeader_1x04_P2.54mm_Vertical_SMD_Pin1Left" (at 229.87 113.03 0) (effects (font (size 1.27 1.27)) (hide yes)))
  (property "Datasheet" "~" (at 229.87 113.03 0) (effects (font (size 1.27 1.27)) (hide yes)))
  (property "Description" "Generic connector, single row, 01x04, script generated (kicad-library-utils/schlib/autogen/connector/)" (at 229.87 113.03 0) (effects (font (size 1.27 1.27)) (hide yes)))
  (pin "3")
  (pin "4")
  (pin "1")
  (pin "2"))
 (symbol
  (lib_id "power:VCC")
  (at 27.94 191.77 270)
  (unit 1)
  (exclude_from_sim no)
  (in_bom yes)
  (on_board yes)
  (dnp no)
  (fields_autoplaced yes)
  (property "Reference" "#PWR01" (at 24.13 191.77 0) (effects (font (size 1.27 1.27)) (hide yes)))
  (property "Value" "+3V3" (at 31.75 191.7699 90) (effects (font (size 1.27 1.27)) (justify left)))
  (property "Footprint" "" (at 27.94 191.77 0) (effects (font (size 1.27 1.27)) (hide yes)))
  (property "Datasheet" "" (at 27.94 191.77 0) (effects (font (size 1.27 1.27)) (hide yes)))
  (property "Description" "Power symbol creates a global label with name \"VCC\"" (at 27.94 191.77 0) (effects (font (size 1.27 1.27)) (hide yes)))
  (pin "1"))
 (symbol
  (lib_id "Transistor_FET:BSS138")
  (at 138.43 134.62 0)
  (unit 1)
  (exclude_from_sim no)
  (in_bom yes)
  (on_board yes)
  (dnp no)
  (fields_autoplaced yes)
  (property "Reference" "Q1" (at 144.78 133.3499 0) (effects (font (size 1.27 1.27)) (justify left)))
  (property "Value" "BSS138" (at 144.78 135.8899 0) (effects (font (size 1.27 1.27)) (justify left)))
  (property "Footprint" "custom:SOT-23_simple" (at 143.51 136.525 0) (effects (font (size 1.27 1.27)
    (italic yes)) (justify left) (hide yes)))
  (property "Datasheet" "https://www.onsemi.com/pub/Collateral/BSS138-D.PDF" (at 143.51 138.43 0) (effects (font (size 1.27 1.27)) (justify left) (hide yes)))
  (property "Description" "50V Vds, 0.22A Id, N-Channel MOSFET, SOT-23" (at 138.43 134.62 0) (effects (font (size 1.27 1.27)) (hide yes)))
  (pin "3")
  (pin "1")
  (pin "2"))
 (symbol
  (lib_id "power:GND")
  (at 27.94 194.31 90)
  (unit 1)
  (exclude_from_sim no)
  (in_bom yes)
  (on_board yes)
  (dnp no)
  (fields_autoplaced yes)
  (property "Reference" "#PWR02" (at 34.29 194.31 0) (effects (font (size 1.27 1.27)) (hide yes)))
  (property "Value" "GND" (at 31.75 194.3099 90) (effects (font (size 1.27 1.27)) (justify right)))
  (property "Footprint" "" (at 27.94 194.31 0) (effects (font (size 1.27 1.27)) (hide yes)))
  (property "Datasheet" "" (at 27.94 194.31 0) (effects (font (size 1.27 1.27)) (hide yes)))
  (property "Description" "Power symbol creates a global label with name \"GND\" , ground" (at 27.94 194.31 0) (effects (font (size 1.27 1.27)) (hide yes)))
  (pin "1"))
 (symbol
  (lib_id "power:VCC")
  (at 187.96 100.33 90)
  (unit 1)
  (exclude_from_sim no)
  (in_bom yes)
  (on_board yes)
  (dnp no)
  (fields_autoplaced yes)
  (property "Reference" "#PWR07" (at 191.77 100.33 0) (effects (font (size 1.27 1.27)) (hide yes)))
  (property "Value" "+3V3" (at 184.15 100.3299 90) (effects (font (size 1.27 1.27)) (justify left)))
  (property "Footprint" "" (at 187.96 100.33 0) (effects (font (size 1.27 1.27)) (hide yes)))
  (property "Datasheet" "" (at 187.96 100.33 0) (effects (font (size 1.27 1.27)) (hide yes)))
  (property "Description" "Power symbol creates a global label with name \"VCC\"" (at 187.96 100.33 0) (effects (font (size 1.27 1.27)) (hide yes)))
  (pin "1"))
 (symbol
  (lib_id "power:GND")
  (at 140.97 146.05 0)
  (unit 1)
  (exclude_from_sim no)
  (in_bom yes)
  (on_board yes)
  (dnp no)
  (fields_autoplaced yes)
  (property "Reference" "#PWR011" (at 140.97 152.4 0) (effects (font (size 1.27 1.27)) (hide yes)))
  (property "Value" "GND" (at 140.97 151.13 0) (effects (font (size 1.27 1.27))))
  (property "Footprint" "" (at 140.97 146.05 0) (effects (font (size 1.27 1.27)) (hide yes)))
  (property "Datasheet" "" (at 140.97 146.05 0) (effects (font (size 1.27 1.27)) (hide yes)))
  (property "Description" "Power symbol creates a global label with name \"GND\" , ground" (at 140.97 146.05 0) (effects (font (size 1.27 1.27)) (hide yes)))
  (pin "1"))
 (symbol
  (lib_id "power:VCC")
  (at 224.79 100.33 90)
  (unit 1)
  (exclude_from_sim no)
  (in_bom yes)
  (on_board yes)
  (dnp no)
  (fields_autoplaced yes)
  (property "Reference" "#PWR014" (at 228.6 100.33 0) (effects (font (size 1.27 1.27)) (hide yes)))
  (property "Value" "+3V3" (at 220.98 100.3299 90) (effects (font (size 1.27 1.27)) (justify left)))
  (property "Footprint" "" (at 224.79 100.33 0) (effects (font (size 1.27 1.27)) (hide yes)))
  (property "Datasheet" "" (at 224.79 100.33 0) (effects (font (size 1.27 1.27)) (hide yes)))
  (property "Description" "Power symbol creates a global label with name \"VCC\"" (at 224.79 100.33 0) (effects (font (size 1.27 1.27)) (hide yes)))
  (pin "1"))
 (symbol
  (lib_id "power:VCC")
  (at 171.45 74.93 0)
  (unit 1)
  (exclude_from_sim no)
  (in_bom yes)
  (on_board yes)
  (dnp no)
  (fields_autoplaced yes)
  (property "Reference" "#PWR010" (at 171.45 78.74 0) (effects (font (size 1.27 1.27)) (hide yes)))
  (property "Value" "+3V3" (at 171.45 69.85 0) (effects (font (size 1.27 1.27))))
  (property "Footprint" "" (at 171.45 74.93 0) (effects (font (size 1.27 1.27)) (hide yes)))
  (property "Datasheet" "" (at 171.45 74.93 0) (effects (font (size 1.27 1.27)) (hide yes)))
  (property "Description" "Power symbol creates a global label with name \"VCC\"" (at 171.45 74.93 0) (effects (font (size 1.27 1.27)) (hide yes)))
  (pin "1"))
 (symbol
  (lib_id "Connector_Generic_MountingPin:Conn_01x08_MountingPin")
  (at 193.04 105.41 0)
  (unit 1)
  (exclude_from_sim no)
  (in_bom yes)
  (on_board yes)
  (dnp no)
  (fields_autoplaced yes)
  (property "Reference" "J1" (at 195.58 105.7655 0) (effects (font (size 1.27 1.27)) (justify left)))
  (property "Value" "JST SH" (at 195.58 108.3055 0) (effects (font (size 1.27 1.27)) (justify left)))
  (property "Footprint" "custom:JST_SH_SM08B-SRSS-TB_1x08-1MP_P1.00mm_Horizontal" (at 193.04 105.41 0) (effects (font (size 1.27 1.27)) (hide yes)))
  (property "Datasheet" "~" (at 193.04 105.41 0) (effects (font (size 1.27 1.27)) (hide yes)))
  (property "Description" "Generic connectable mounting pin connector, single row, 01x08, script generated (kicad-library-utils/schlib/autogen/connector/)" (at 193.04 105.41 0) (effects (font (size 1.27 1.27)) (hide yes)))
  (pin "1")
  (pin "2")
  (pin "3")
  (pin "MP")
  (pin "7")
  (pin "6")
  (pin "5")
  (pin "8")
  (pin "4"))
 (symbol
  (lib_id "power:PWR_FLAG")
  (at 27.94 191.77 90)
  (unit 1)
  (exclude_from_sim no)
  (in_bom yes)
  (on_board yes)
  (dnp no)
  (fields_autoplaced yes)
  (property "Reference" "#FLG01" (at 26.035 191.77 0) (effects (font (size 1.27 1.27)) (hide yes)))
  (property "Value" "PWR_FLAG" (at 24.13 191.7699 90) (effects (font (size 1.27 1.27)) (justify left)))
  (property "Footprint" "" (at 27.94 191.77 0) (effects (font (size 1.27 1.27)) (hide yes)))
  (property "Datasheet" "~" (at 27.94 191.77 0) (effects (font (size 1.27 1.27)) (hide yes)))
  (property "Description" "Special symbol for telling ERC where power comes from" (at 27.94 191.77 0) (effects (font (size 1.27 1.27)) (hide yes)))
  (pin "1"))
 (symbol
  (lib_id "power:GND")
  (at 187.96 97.79 270)
  (unit 1)
  (exclude_from_sim no)
  (in_bom yes)
  (on_board yes)
  (dnp no)
  (fields_autoplaced yes)
  (property "Reference" "#PWR08" (at 181.61 97.79 0) (effects (font (size 1.27 1.27)) (hide yes)))
  (property "Value" "GND" (at 184.15 97.7899 90) (effects (font (size 1.27 1.27)) (justify right)))
  (property "Footprint" "" (at 187.96 97.79 0) (effects (font (size 1.27 1.27)) (hide yes)))
  (property "Datasheet" "" (at 187.96 97.79 0) (effects (font (size 1.27 1.27)) (hide yes)))
  (property "Description" "Power symbol creates a global label with name \"GND\" , ground" (at 187.96 97.79 0) (effects (font (size 1.27 1.27)) (hide yes)))
  (pin "1"))
 (symbol
  (lib_id "Device:R_Small")
  (at 130.81 129.54 0)
  (unit 1)
  (exclude_from_sim no)
  (in_bom yes)
  (on_board yes)
  (dnp no)
  (fields_autoplaced yes)
  (property "Reference" "R2" (at 133.35 128.2699 0) (effects (font (size 1.27 1.27)) (justify left)))
  (property "Value" "10K" (at 133.35 130.8099 0) (effects (font (size 1.27 1.27)) (justify left)))
  (property "Footprint" "custom:R_0603_1608Metric_Pad0.98x0.95mm_HandSolder_simple" (at 130.81 129.54 0) (effects (font (size 1.27 1.27)) (hide yes)))
  (property "Datasheet" "~" (at 130.81 129.54 0) (effects (font (size 1.27 1.27)) (hide yes)))
  (property "Description" "Resistor, small symbol" (at 130.81 129.54 0) (effects (font (size 1.27 1.27)) (hide yes)))
  (pin "1")
  (pin "2"))
 (symbol
  (lib_id "Connector_Generic:Conn_01x04")
  (at 229.87 100.33 0)
  (unit 1)
  (exclude_from_sim no)
  (in_bom yes)
  (on_board yes)
  (dnp no)
  (fields_autoplaced yes)
  (property "Reference" "J2" (at 232.41 100.3299 0) (effects (font (size 1.27 1.27)) (justify left)))
  (property "Value" "Pin headers" (at 232.41 102.8699 0) (effects (font (size 1.27 1.27)) (justify left)))
  (property "Footprint" "Connector_PinHeader_2.54mm:PinHeader_1x04_P2.54mm_Vertical_SMD_Pin1Right" (at 229.87 100.33 0) (effects (font (size 1.27 1.27)) (hide yes)))
  (property "Datasheet" "~" (at 229.87 100.33 0) (effects (font (size 1.27 1.27)) (hide yes)))
  (property "Description" "Generic connector, single row, 01x04, script generated (kicad-library-utils/schlib/autogen/connector/)" (at 229.87 100.33 0) (effects (font (size 1.27 1.27)) (hide yes)))
  (pin "3")
  (pin "4")
  (pin "1")
  (pin "2"))
 (symbol
  (lib_id "power:GND")
  (at 130.81 100.33 0)
  (unit 1)
  (exclude_from_sim no)
  (in_bom yes)
  (on_board yes)
  (dnp no)
  (fields_autoplaced yes)
  (property "Reference" "#PWR03" (at 130.81 106.68 0) (effects (font (size 1.27 1.27)) (hide yes)))
  (property "Value" "GND" (at 130.81 105.41 0) (effects (font (size 1.27 1.27))))
  (property "Footprint" "" (at 130.81 100.33 0) (effects (font (size 1.27 1.27)) (hide yes)))
  (property "Datasheet" "" (at 130.81 100.33 0) (effects (font (size 1.27 1.27)) (hide yes)))
  (property "Description" "Power symbol creates a global label with name \"GND\" , ground" (at 130.81 100.33 0) (effects (font (size 1.27 1.27)) (hide yes)))
  (pin "1"))
 (symbol
  (lib_id "power:PWR_FLAG")
  (at 27.94 194.31 90)
  (unit 1)
  (exclude_from_sim no)
  (in_bom yes)
  (on_board yes)
  (dnp no)
  (fields_autoplaced yes)
  (property "Reference" "#FLG02" (at 26.035 194.31 0) (effects (font (size 1.27 1.27)) (hide yes)))
  (property "Value" "PWR_FLAG" (at 24.13 194.3099 90) (effects (font (size 1.27 1.27)) (justify left)))
  (property "Footprint" "" (at 27.94 194.31 0) (effects (font (size 1.27 1.27)) (hide yes)))
  (property "Datasheet" "~" (at 27.94 194.31 0) (effects (font (size 1.27 1.27)) (hide yes)))
  (property "Description" "Special symbol for telling ERC where power comes from" (at 27.94 194.31 0) (effects (font (size 1.27 1.27)) (hide yes)))
  (pin "1"))
 (symbol
  (lib_id "power:VCC")
  (at 95.25 81.28 0)
  (unit 1)
  (exclude_from_sim no)
  (in_bom yes)
  (on_board yes)
  (dnp no)
  (fields_autoplaced yes)
  (property "Reference" "#PWR06" (at 95.25 85.09 0) (effects (font (size 1.27 1.27)) (hide yes)))
  (property "Value" "+3V3" (at 95.25 76.2 0) (effects (font (size 1.27 1.27))))
  (property "Footprint" "" (at 95.25 81.28 0) (effects (font (size 1.27 1.27)) (hide yes)))
  (property "Datasheet" "" (at 95.25 81.28 0) (effects (font (size 1.27 1.27)) (hide yes)))
  (property "Description" "Power symbol creates a global label with name \"VCC\"" (at 95.25 81.28 0) (effects (font (size 1.27 1.27)) (hide yes)))
  (pin "1"))
 (symbol
  (lib_id "Device:C_Small")
  (at 90.17 87.63 0)
  (unit 1)
  (exclude_from_sim no)
  (in_bom yes)
  (on_board yes)
  (dnp no)
  (fields_autoplaced yes)
  (property "Reference" "C1" (at 92.71 86.3662 0) (effects (font (size 1.27 1.27)) (justify left)))
  (property "Value" "22u" (at 92.71 88.9062 0) (effects (font (size 1.27 1.27)) (justify left)))
  (property "Footprint" "custom:C_0603_1608Metric_Pad1.08x0.95mm_HandSolder" (at 90.17 87.63 0) (effects (font (size 1.27 1.27)) (hide yes)))
  (property "Datasheet" "~" (at 90.17 87.63 0) (effects (font (size 1.27 1.27)) (hide yes)))
  (property "Description" "Unpolarized capacitor, small symbol" (at 90.17 87.63 0) (effects (font (size 1.27 1.27)) (hide yes)))
  (pin "2")
  (pin "1"))
 (symbol
  (lib_id "power:VCC")
  (at 132.08 74.93 0)
  (unit 1)
  (exclude_from_sim no)
  (in_bom yes)
  (on_board yes)
  (dnp no)
  (fields_autoplaced yes)
  (property "Reference" "#PWR04" (at 132.08 78.74 0) (effects (font (size 1.27 1.27)) (hide yes)))
  (property "Value" "+3V3" (at 132.08 69.85 0) (effects (font (size 1.27 1.27))))
  (property "Footprint" "" (at 132.08 74.93 0) (effects (font (size 1.27 1.27)) (hide yes)))
  (property "Datasheet" "" (at 132.08 74.93 0) (effects (font (size 1.27 1.27)) (hide yes)))
  (property "Description" "Power symbol creates a global label with name \"VCC\"" (at 132.08 74.93 0) (effects (font (size 1.27 1.27)) (hide yes)))
  (pin "1"))
 (symbol
  (lib_id "power:GND")
  (at 224.79 97.79 270)
  (unit 1)
  (exclude_from_sim no)
  (in_bom yes)
  (on_board yes)
  (dnp no)
  (fields_autoplaced yes)
  (property "Reference" "#PWR013" (at 218.44 97.79 0) (effects (font (size 1.27 1.27)) (hide yes)))
  (property "Value" "GND" (at 220.98 97.7899 90) (effects (font (size 1.27 1.27)) (justify right)))
  (property "Footprint" "" (at 224.79 97.79 0) (effects (font (size 1.27 1.27)) (hide yes)))
  (property "Datasheet" "" (at 224.79 97.79 0) (effects (font (size 1.27 1.27)) (hide yes)))
  (property "Description" "Power symbol creates a global label with name \"GND\" , ground" (at 224.79 97.79 0) (effects (font (size 1.27 1.27)) (hide yes)))
  (pin "1"))
 (sheet_instances
  (path ""
   (page "1"))))
